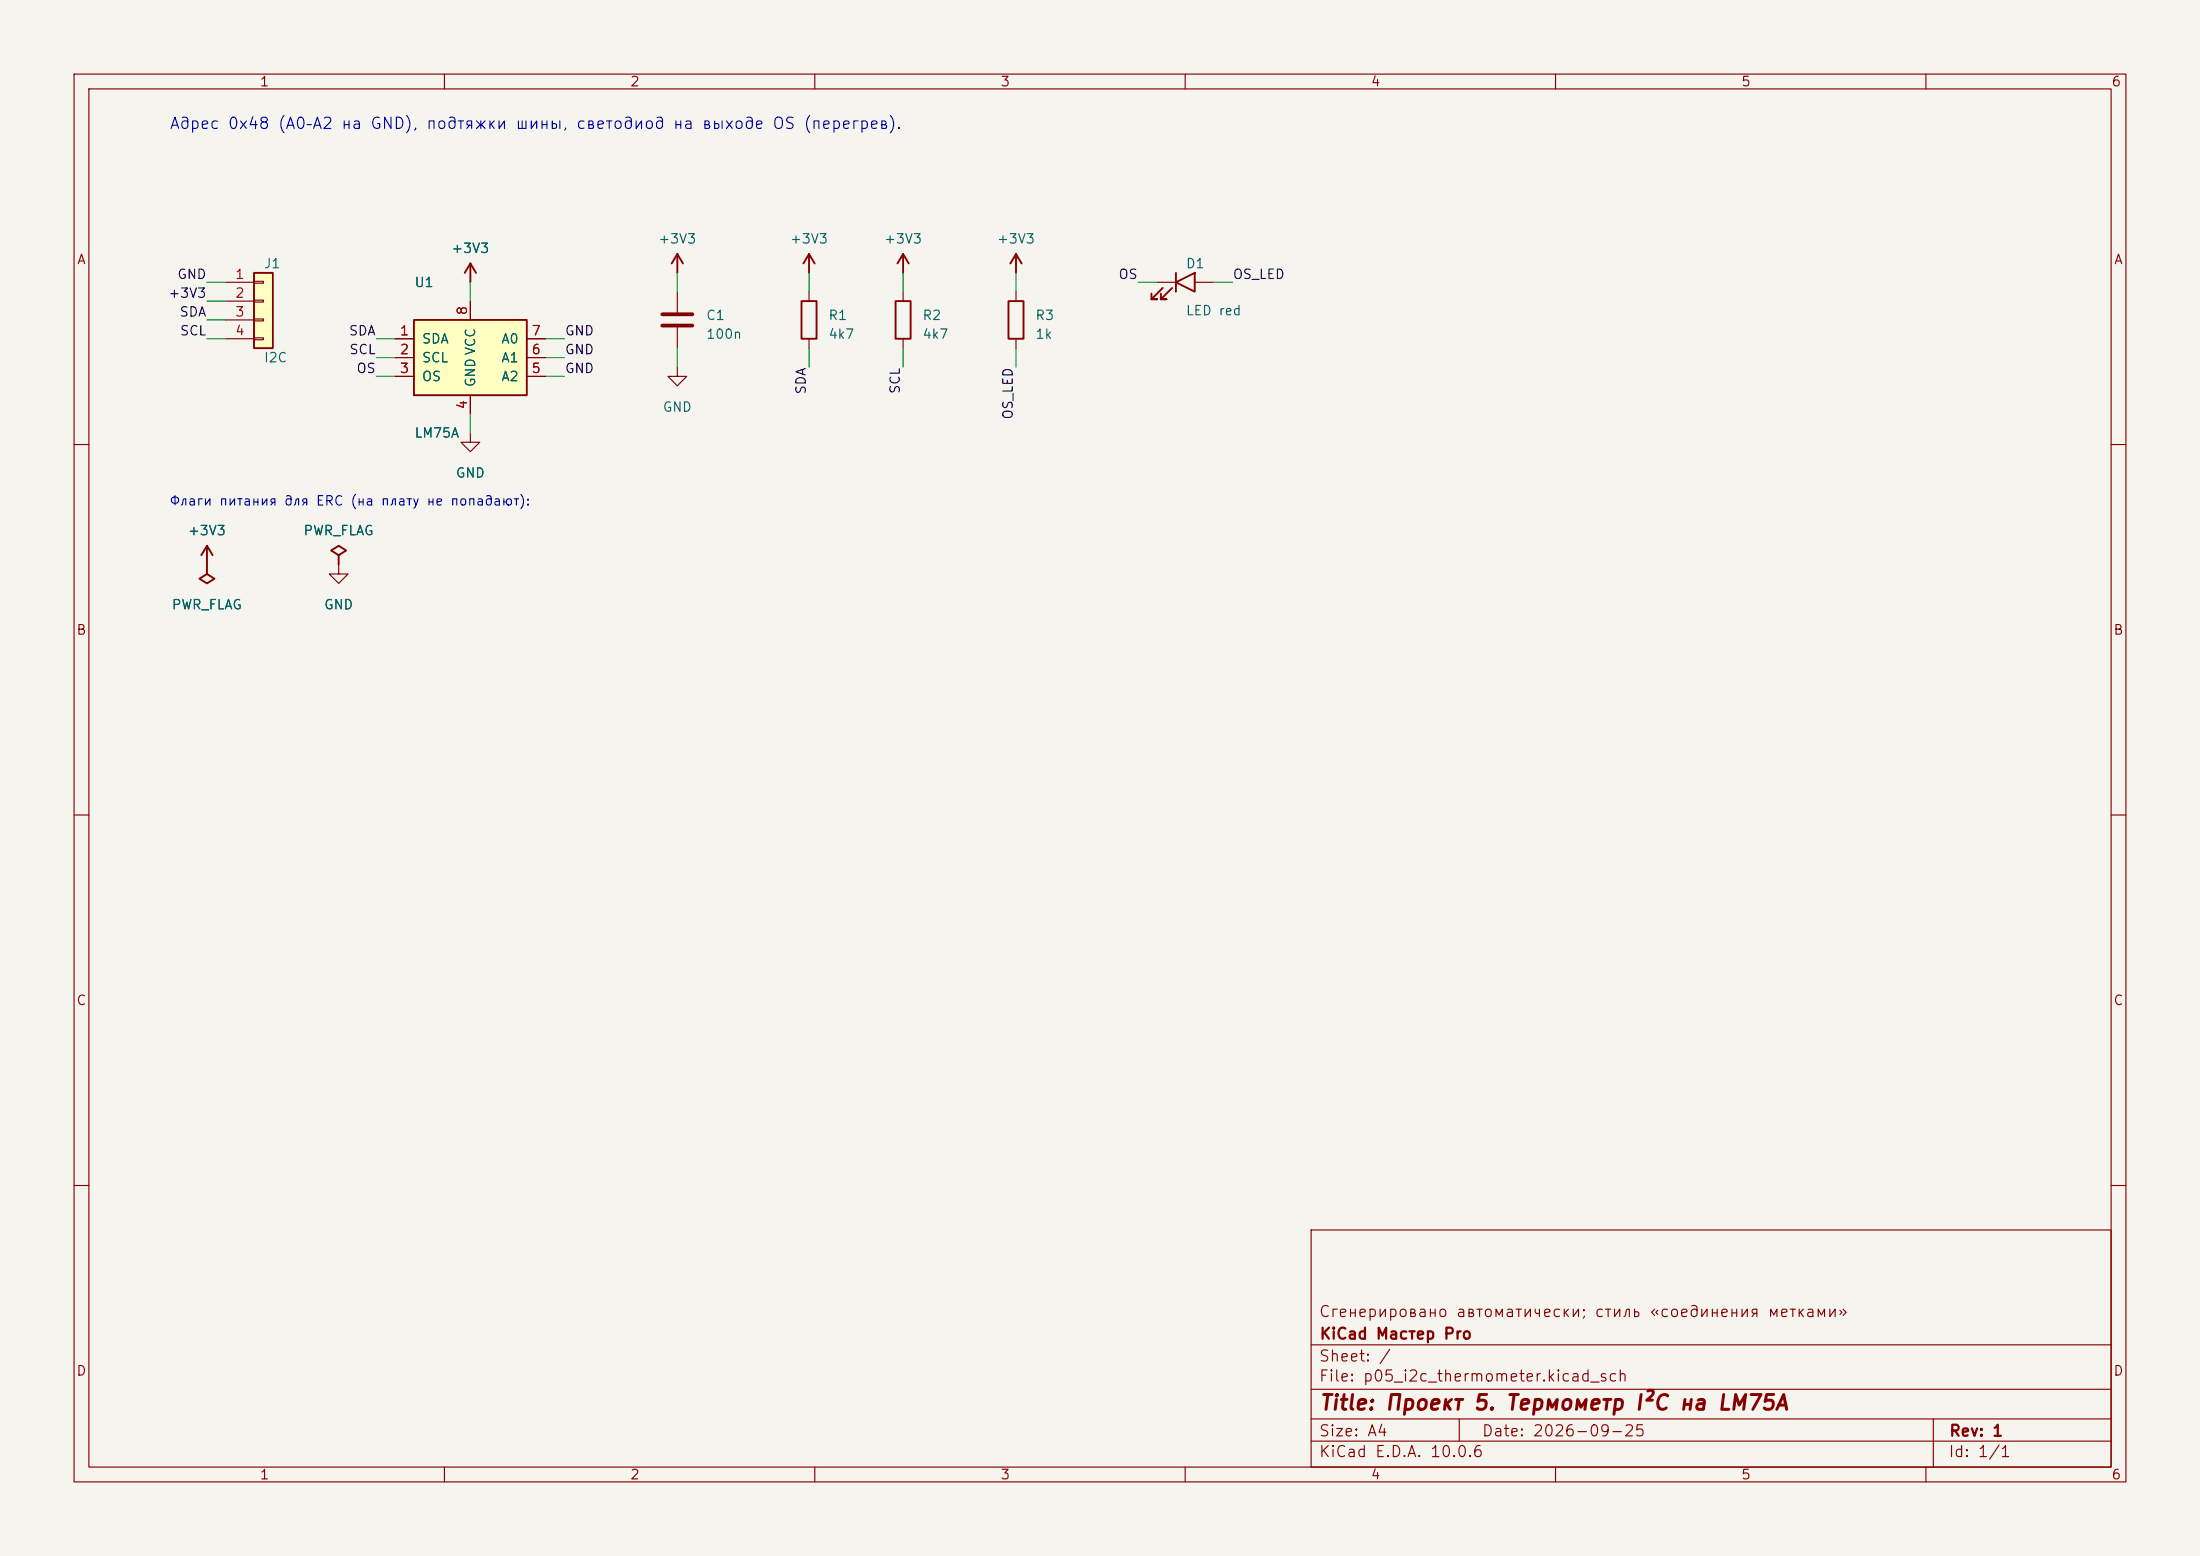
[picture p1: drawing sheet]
(kicad_sch (version 20231120) (generator "eeschema") (generator_version "8.0")
 (paper "A4")
 (title_block (title "Проект 5. Термометр I²C на LM75A") (date "2026-09-25") (rev "1") (company "KiCad Мастер Pro") (comment 1 "Сгенерировано автоматически; стиль «соединения метками»"))
 (lib_symbols (symbol "KiCadMaster:Conn_01x04" (pin_numbers) (pin_names (offset 0) hide) (exclude_from_sim no) (in_bom yes) (on_board yes) (property "Reference" "J" (at 0 7.62 0) (effects (font (size 1.27 1.27)))) (property "Value" "Conn_01x04" (at 0 -5.08 0) (effects (font (size 1.27 1.27)))) (property "Footprint" "" (at 0 0 0) (effects (font (size 1.27 1.27)) hide)) (property "Datasheet" "~" (at 0 0 0) (effects (font (size 1.27 1.27)) hide)) (property "Description" "Разъём" (at 0 0 0) (effects (font (size 1.27 1.27)) hide)) (symbol "Conn_01x04_0_1" (rectangle (start -1.27 6.35) (end 1.27 -3.81) (stroke (width 0.254) (type default)) (fill (type background))) (rectangle (start -1.27 5.207) (end 0 4.953) (stroke (width 0.1524) (type default)) (fill (type none))) (rectangle (start -1.27 2.667) (end 0 2.413) (stroke (width 0.1524) (type default)) (fill (type none))) (rectangle (start -1.27 0.127) (end 0 -0.127) (stroke (width 0.1524) (type default)) (fill (type none))) (rectangle (start -1.27 -2.413) (end 0 -2.667) (stroke (width 0.1524) (type default)) (fill (type none)))) (symbol "Conn_01x04_1_1" (pin passive line (at -5.08 5.08 0) (length 3.81) (name "Pin_1" (effects (font (size 1.27 1.27)))) (number "1" (effects (font (size 1.27 1.27))))) (pin passive line (at -5.08 2.54 0) (length 3.81) (name "Pin_2" (effects (font (size 1.27 1.27)))) (number "2" (effects (font (size 1.27 1.27))))) (pin passive line (at -5.08 0 0) (length 3.81) (name "Pin_3" (effects (font (size 1.27 1.27)))) (number "3" (effects (font (size 1.27 1.27))))) (pin passive line (at -5.08 -2.54 0) (length 3.81) (name "Pin_4" (effects (font (size 1.27 1.27)))) (number "4" (effects (font (size 1.27 1.27))))))) (symbol "KiCadMaster:LM75A" (pin_numbers) (pin_names (offset 1.016)) (exclude_from_sim no) (in_bom yes) (on_board yes) (property "Reference" "U" (at -7.62 10.16 0) (effects (font (size 1.27 1.27)))) (property "Value" "LM75A" (at -7.62 -10.16 0) (effects (font (size 1.27 1.27)))) (property "Footprint" "" (at 0 0 0) (effects (font (size 1.27 1.27)) hide)) (property "Datasheet" "~" (at 0 0 0) (effects (font (size 1.27 1.27)) hide)) (property "Description" "Датчик температуры I²C, SOIC-8" (at 0 0 0) (effects (font (size 1.27 1.27)) hide)) (property "ki_keywords" "temperature i2c" (at 0 0 0) (effects (font (size 1.27 1.27)) hide)) (symbol "LM75A_0_1" (rectangle (start -7.62 5.08) (end 7.62 -5.08) (stroke (width 0.254) (type default)) (fill (type background)))) (symbol "LM75A_1_1" (pin bidirectional line (at -10.16 2.54 0) (length 2.54) (name "SDA" (effects (font (size 1.27 1.27)))) (number "1" (effects (font (size 1.27 1.27))))) (pin input line (at -10.16 0 0) (length 2.54) (name "SCL" (effects (font (size 1.27 1.27)))) (number "2" (effects (font (size 1.27 1.27))))) (pin open_collector line (at -10.16 -2.54 0) (length 2.54) (name "OS" (effects (font (size 1.27 1.27)))) (number "3" (effects (font (size 1.27 1.27))))) (pin input line (at 10.16 2.54 180) (length 2.54) (name "A0" (effects (font (size 1.27 1.27)))) (number "7" (effects (font (size 1.27 1.27))))) (pin input line (at 10.16 0 180) (length 2.54) (name "A1" (effects (font (size 1.27 1.27)))) (number "6" (effects (font (size 1.27 1.27))))) (pin input line (at 10.16 -2.54 180) (length 2.54) (name "A2" (effects (font (size 1.27 1.27)))) (number "5" (effects (font (size 1.27 1.27))))) (pin power_in line (at 0 7.62 270) (length 2.54) (name "VCC" (effects (font (size 1.27 1.27)))) (number "8" (effects (font (size 1.27 1.27))))) (pin power_in line (at 0 -7.62 90) (length 2.54) (name "GND" (effects (font (size 1.27 1.27)))) (number "4" (effects (font (size 1.27 1.27))))))) (symbol "KiCadMaster:C" (pin_numbers hide) (pin_names (offset 0) hide) (exclude_from_sim no) (in_bom yes) (on_board yes) (property "Reference" "C" (at 3.81 0.635 0) (effects (font (size 1.27 1.27)))) (property "Value" "C" (at 3.81 -1.905 0) (effects (font (size 1.27 1.27)))) (property "Footprint" "" (at 0 0 0) (effects (font (size 1.27 1.27)) hide)) (property "Datasheet" "~" (at 0 0 0) (effects (font (size 1.27 1.27)) hide)) (property "Description" "Конденсатор" (at 0 0 0) (effects (font (size 1.27 1.27)) hide)) (symbol "C_0_1" (polyline (pts (xy -2.032 0.762) (xy 2.032 0.762)) (stroke (width 0.508) (type default)) (fill (type none))) (polyline (pts (xy -2.032 -0.762) (xy 2.032 -0.762)) (stroke (width 0.508) (type default)) (fill (type none)))) (symbol "C_1_1" (pin passive line (at 0 3.81 270) (length 3.048) (name "~" (effects (font (size 1.27 1.27)))) (number "1" (effects (font (size 1.27 1.27))))) (pin passive line (at 0 -3.81 90) (length 3.048) (name "~" (effects (font (size 1.27 1.27)))) (number "2" (effects (font (size 1.27 1.27))))))) (symbol "KiCadMaster:R" (pin_numbers hide) (pin_names (offset 0) hide) (exclude_from_sim no) (in_bom yes) (on_board yes) (property "Reference" "R" (at 2.54 0.635 0) (effects (font (size 1.27 1.27)))) (property "Value" "R" (at 2.54 -1.905 0) (effects (font (size 1.27 1.27)))) (property "Footprint" "" (at 0 0 0) (effects (font (size 1.27 1.27)) hide)) (property "Datasheet" "~" (at 0 0 0) (effects (font (size 1.27 1.27)) hide)) (property "Description" "Резистор" (at 0 0 0) (effects (font (size 1.27 1.27)) hide)) (symbol "R_0_1" (rectangle (start -1.016 -2.54) (end 1.016 2.54) (stroke (width 0.254) (type default)) (fill (type none)))) (symbol "R_1_1" (pin passive line (at 0 3.81 270) (length 1.27) (name "~" (effects (font (size 1.27 1.27)))) (number "1" (effects (font (size 1.27 1.27))))) (pin passive line (at 0 -3.81 90) (length 1.27) (name "~" (effects (font (size 1.27 1.27)))) (number "2" (effects (font (size 1.27 1.27))))))) (symbol "KiCadMaster:LED" (pin_numbers hide) (pin_names (offset 0) hide) (exclude_from_sim no) (in_bom yes) (on_board yes) (property "Reference" "D" (at 0 2.54 0) (effects (font (size 1.27 1.27)))) (property "Value" "LED" (at 0 -3.81 0) (effects (font (size 1.27 1.27)))) (property "Footprint" "" (at 0 0 0) (effects (font (size 1.27 1.27)) hide)) (property "Datasheet" "~" (at 0 0 0) (effects (font (size 1.27 1.27)) hide)) (property "Description" "Светодиод" (at 0 0 0) (effects (font (size 1.27 1.27)) hide)) (symbol "LED_0_1" (polyline (pts (xy 1.27 1.27) (xy 1.27 -1.27) (xy -1.27 0) (xy 1.27 1.27)) (stroke (width 0.254) (type default)) (fill (type none))) (polyline (pts (xy -1.27 1.27) (xy -1.27 -1.27)) (stroke (width 0.254) (type default)) (fill (type none))) (polyline (pts (xy -3.048 -0.762) (xy -4.572 -2.286) (xy -3.81 -2.286) (xy -4.572 -2.286) (xy -4.572 -1.524)) (stroke (width 0.254) (type default)) (fill (type none))) (polyline (pts (xy -1.778 -0.762) (xy -3.302 -2.286) (xy -2.54 -2.286) (xy -3.302 -2.286) (xy -3.302 -1.524)) (stroke (width 0.254) (type default)) (fill (type none)))) (symbol "LED_1_1" (pin passive line (at -3.81 0 0) (length 2.54) (name "K" (effects (font (size 1.27 1.27)))) (number "1" (effects (font (size 1.27 1.27))))) (pin passive line (at 3.81 0 180) (length 2.54) (name "A" (effects (font (size 1.27 1.27)))) (number "2" (effects (font (size 1.27 1.27))))))) (symbol "KiCadMaster:+3V3" (power) (pin_numbers hide) (pin_names (offset 0) hide) (exclude_from_sim no) (in_bom yes) (on_board yes) (property "Reference" "#PWR" (at 0 -3.81 0) (effects (font (size 1.27 1.27)) hide)) (property "Value" "+3V3" (at 0 3.556 0) (effects (font (size 1.27 1.27)))) (property "Footprint" "" (at 0 0 0) (effects (font (size 1.27 1.27)) hide)) (property "Datasheet" "~" (at 0 0 0) (effects (font (size 1.27 1.27)) hide)) (property "Description" "Символ питания: +3V3" (at 0 0 0) (effects (font (size 1.27 1.27)) hide)) (symbol "+3V3_0_1" (polyline (pts (xy -0.762 1.27) (xy 0 2.54)) (stroke (width 0.254) (type default)) (fill (type none))) (polyline (pts (xy 0 0) (xy 0 2.54)) (stroke (width 0.254) (type default)) (fill (type none))) (polyline (pts (xy 0 2.54) (xy 0.762 1.27)) (stroke (width 0.254) (type default)) (fill (type none)))) (symbol "+3V3_1_1" (pin power_in line (at 0 0 90) (length 0) hide (name "+3V3" (effects (font (size 1.27 1.27)))) (number "1" (effects (font (size 1.27 1.27))))))) (symbol "KiCadMaster:GND" (power) (pin_numbers hide) (pin_names (offset 0) hide) (exclude_from_sim no) (in_bom yes) (on_board yes) (property "Reference" "#PWR" (at 0 -6.35 0) (effects (font (size 1.27 1.27)) hide)) (property "Value" "GND" (at 0 -3.81 0) (effects (font (size 1.27 1.27)))) (property "Footprint" "" (at 0 0 0) (effects (font (size 1.27 1.27)) hide)) (property "Datasheet" "~" (at 0 0 0) (effects (font (size 1.27 1.27)) hide)) (property "Description" "Символ питания: GND" (at 0 0 0) (effects (font (size 1.27 1.27)) hide)) (symbol "GND_0_1" (polyline (pts (xy 0 0) (xy 0 -1.27) (xy 1.27 -1.27) (xy 0 -2.54) (xy -1.27 -1.27) (xy 0 -1.27)) (stroke (width 0) (type default)) (fill (type none)))) (symbol "GND_1_1" (pin power_in line (at 0 0 270) (length 0) hide (name "GND" (effects (font (size 1.27 1.27)))) (number "1" (effects (font (size 1.27 1.27))))))) (symbol "KiCadMaster:PWR_FLAG" (power) (pin_numbers hide) (pin_names (offset 0) hide) (exclude_from_sim no) (in_bom yes) (on_board yes) (property "Reference" "#FLG" (at 0 1.905 0) (effects (font (size 1.27 1.27)) hide)) (property "Value" "PWR_FLAG" (at 0 3.81 0) (effects (font (size 1.27 1.27)))) (property "Footprint" "" (at 0 0 0) (effects (font (size 1.27 1.27)) hide)) (property "Datasheet" "~" (at 0 0 0) (effects (font (size 1.27 1.27)) hide)) (property "Description" "Флаг: цепь запитана извне (для ERC)" (at 0 0 0) (effects (font (size 1.27 1.27)) hide)) (symbol "PWR_FLAG_0_1" (polyline (pts (xy 0 0) (xy 0 1.27) (xy -1.016 1.905) (xy 0 2.54) (xy 1.016 1.905) (xy 0 1.27)) (stroke (width 0.254) (type default)) (fill (type none)))) (symbol "PWR_FLAG_1_1" (pin power_out line (at 0 0 90) (length 0) hide (name "pwr" (effects (font (size 1.27 1.27)))) (number "1" (effects (font (size 1.27 1.27))))))))
 (symbol (lib_id "KiCadMaster:Conn_01x04") (at 35.56 43.18 0) (unit 1) (exclude_from_sim no) (in_bom yes) (on_board yes) (dnp no) (property "Reference" "J1" (at 35.56 35.56 0) (effects (font (size 1.27 1.27)) (justify left))) (property "Value" "I2C" (at 35.56 48.26 0) (effects (font (size 1.27 1.27)) (justify left))) (property "Footprint" "Connector_PinHeader_2.54mm:PinHeader_1x04_P2.54mm_Vertical" (at 35.56 43.18 0) (effects (font (size 1.27 1.27)) hide)) (property "Datasheet" "~" (at 35.56 43.18 0) (effects (font (size 1.27 1.27)) hide)) (property "Description" "Порядок как у Qwiic/STEMMA QT: GND, VCC, SDA, SCL" (at 35.56 43.18 0) (effects (font (size 1.27 1.27)) hide)) (pin "1") (pin "2") (pin "3") (pin "4"))
 (wire (pts (xy 30.48 38.1) (xy 27.94 38.1)) (stroke (width 0) (type default)))
 (label "GND" (at 27.94 38.1 180) (fields_autoplaced yes) (effects (font (size 1.27 1.27)) (justify right bottom)))
 (wire (pts (xy 30.48 40.64) (xy 27.94 40.64)) (stroke (width 0) (type default)))
 (label "+3V3" (at 27.94 40.64 180) (fields_autoplaced yes) (effects (font (size 1.27 1.27)) (justify right bottom)))
 (wire (pts (xy 30.48 43.18) (xy 27.94 43.18)) (stroke (width 0) (type default)))
 (label "SDA" (at 27.94 43.18 180) (fields_autoplaced yes) (effects (font (size 1.27 1.27)) (justify right bottom)))
 (wire (pts (xy 30.48 45.72) (xy 27.94 45.72)) (stroke (width 0) (type default)))
 (label "SCL" (at 27.94 45.72 180) (fields_autoplaced yes) (effects (font (size 1.27 1.27)) (justify right bottom)))
 (symbol (lib_id "KiCadMaster:LM75A") (at 63.5 48.26 0) (unit 1) (exclude_from_sim no) (in_bom yes) (on_board yes) (dnp no) (property "Reference" "U1" (at 55.88 38.1 0) (effects (font (size 1.27 1.27)) (justify left))) (property "Value" "LM75A" (at 55.88 58.42 0) (effects (font (size 1.27 1.27)) (justify left))) (property "Footprint" "Package_SO:SOIC-8_3.9x4.9mm_P1.27mm" (at 63.5 48.26 0) (effects (font (size 1.27 1.27)) hide)) (property "Datasheet" "~" (at 63.5 48.26 0) (effects (font (size 1.27 1.27)) hide)) (property "Description" "Датчик" (at 63.5 48.26 0) (effects (font (size 1.27 1.27)) hide)) (pin "1") (pin "2") (pin "3") (pin "7") (pin "6") (pin "5") (pin "8") (pin "4"))
 (wire (pts (xy 53.34 45.72) (xy 50.8 45.72)) (stroke (width 0) (type default)))
 (label "SDA" (at 50.8 45.72 180) (fields_autoplaced yes) (effects (font (size 1.27 1.27)) (justify right bottom)))
 (wire (pts (xy 53.34 48.26) (xy 50.8 48.26)) (stroke (width 0) (type default)))
 (label "SCL" (at 50.8 48.26 180) (fields_autoplaced yes) (effects (font (size 1.27 1.27)) (justify right bottom)))
 (wire (pts (xy 53.34 50.8) (xy 50.8 50.8)) (stroke (width 0) (type default)))
 (label "OS" (at 50.8 50.8 180) (fields_autoplaced yes) (effects (font (size 1.27 1.27)) (justify right bottom)))
 (wire (pts (xy 73.66 45.72) (xy 76.2 45.72)) (stroke (width 0) (type default)))
 (label "GND" (at 76.2 45.72 0) (fields_autoplaced yes) (effects (font (size 1.27 1.27)) (justify left bottom)))
 (wire (pts (xy 73.66 48.26) (xy 76.2 48.26)) (stroke (width 0) (type default)))
 (label "GND" (at 76.2 48.26 0) (fields_autoplaced yes) (effects (font (size 1.27 1.27)) (justify left bottom)))
 (wire (pts (xy 73.66 50.8) (xy 76.2 50.8)) (stroke (width 0) (type default)))
 (label "GND" (at 76.2 50.8 0) (fields_autoplaced yes) (effects (font (size 1.27 1.27)) (justify left bottom)))
 (wire (pts (xy 63.5 40.64) (xy 63.5 38.1)) (stroke (width 0) (type default)))
 (symbol (lib_id "KiCadMaster:+3V3") (at 63.5 38.1 0) (unit 1) (exclude_from_sim no) (in_bom yes) (on_board yes) (dnp no) (property "Reference" "#PWR01" (at 63.5 38.1 0) (effects (font (size 1.27 1.27)) hide)) (property "Value" "+3V3" (at 63.5 33.5 0) (effects (font (size 1.27 1.27)))) (property "Footprint" "" (at 63.5 38.1 0) (effects (font (size 1.27 1.27)) hide)) (property "Datasheet" "" (at 63.5 38.1 0) (effects (font (size 1.27 1.27)) hide)) (property "Description" "" (at 63.5 38.1 0) (effects (font (size 1.27 1.27)) hide)) (pin "1"))
 (wire (pts (xy 63.5 55.88) (xy 63.5 58.42)) (stroke (width 0) (type default)))
 (symbol (lib_id "KiCadMaster:GND") (at 63.5 58.42 0) (unit 1) (exclude_from_sim no) (in_bom yes) (on_board yes) (dnp no) (property "Reference" "#PWR02" (at 63.5 58.42 0) (effects (font (size 1.27 1.27)) hide)) (property "Value" "GND" (at 63.5 63.82 0) (effects (font (size 1.27 1.27)))) (property "Footprint" "" (at 63.5 58.42 0) (effects (font (size 1.27 1.27)) hide)) (property "Datasheet" "" (at 63.5 58.42 0) (effects (font (size 1.27 1.27)) hide)) (property "Description" "" (at 63.5 58.42 0) (effects (font (size 1.27 1.27)) hide)) (pin "1"))
 (symbol (lib_id "KiCadMaster:C") (at 91.44 43.18 0) (unit 1) (exclude_from_sim no) (in_bom yes) (on_board yes) (dnp no) (property "Reference" "C1" (at 95.25 42.545 0) (effects (font (size 1.27 1.27)) (justify left))) (property "Value" "100n" (at 95.25 45.085 0) (effects (font (size 1.27 1.27)) (justify left))) (property "Footprint" "Capacitor_SMD:C_0805_2012Metric" (at 91.44 43.18 0) (effects (font (size 1.27 1.27)) hide)) (property "Datasheet" "~" (at 91.44 43.18 0) (effects (font (size 1.27 1.27)) hide)) (property "Description" "Развязка" (at 91.44 43.18 0) (effects (font (size 1.27 1.27)) hide)) (pin "1") (pin "2"))
 (wire (pts (xy 91.44 39.37) (xy 91.44 36.83)) (stroke (width 0) (type default)))
 (symbol (lib_id "KiCadMaster:+3V3") (at 91.44 36.83 0) (unit 1) (exclude_from_sim no) (in_bom yes) (on_board yes) (dnp no) (property "Reference" "#PWR03" (at 91.44 36.83 0) (effects (font (size 1.27 1.27)) hide)) (property "Value" "+3V3" (at 91.44 32.23 0) (effects (font (size 1.27 1.27)))) (property "Footprint" "" (at 91.44 36.83 0) (effects (font (size 1.27 1.27)) hide)) (property "Datasheet" "" (at 91.44 36.83 0) (effects (font (size 1.27 1.27)) hide)) (property "Description" "" (at 91.44 36.83 0) (effects (font (size 1.27 1.27)) hide)) (pin "1"))
 (wire (pts (xy 91.44 46.99) (xy 91.44 49.53)) (stroke (width 0) (type default)))
 (symbol (lib_id "KiCadMaster:GND") (at 91.44 49.53 0) (unit 1) (exclude_from_sim no) (in_bom yes) (on_board yes) (dnp no) (property "Reference" "#PWR04" (at 91.44 49.53 0) (effects (font (size 1.27 1.27)) hide)) (property "Value" "GND" (at 91.44 54.93 0) (effects (font (size 1.27 1.27)))) (property "Footprint" "" (at 91.44 49.53 0) (effects (font (size 1.27 1.27)) hide)) (property "Datasheet" "" (at 91.44 49.53 0) (effects (font (size 1.27 1.27)) hide)) (property "Description" "" (at 91.44 49.53 0) (effects (font (size 1.27 1.27)) hide)) (pin "1"))
 (symbol (lib_id "KiCadMaster:R") (at 109.22 43.18 0) (unit 1) (exclude_from_sim no) (in_bom yes) (on_board yes) (dnp no) (property "Reference" "R1" (at 111.76 42.545 0) (effects (font (size 1.27 1.27)) (justify left))) (property "Value" "4k7" (at 111.76 45.085 0) (effects (font (size 1.27 1.27)) (justify left))) (property "Footprint" "Resistor_SMD:R_0805_2012Metric" (at 109.22 43.18 0) (effects (font (size 1.27 1.27)) hide)) (property "Datasheet" "~" (at 109.22 43.18 0) (effects (font (size 1.27 1.27)) hide)) (property "Description" "Подтяжка SDA" (at 109.22 43.18 0) (effects (font (size 1.27 1.27)) hide)) (pin "1") (pin "2"))
 (wire (pts (xy 109.22 39.37) (xy 109.22 36.83)) (stroke (width 0) (type default)))
 (symbol (lib_id "KiCadMaster:+3V3") (at 109.22 36.83 0) (unit 1) (exclude_from_sim no) (in_bom yes) (on_board yes) (dnp no) (property "Reference" "#PWR05" (at 109.22 36.83 0) (effects (font (size 1.27 1.27)) hide)) (property "Value" "+3V3" (at 109.22 32.23 0) (effects (font (size 1.27 1.27)))) (property "Footprint" "" (at 109.22 36.83 0) (effects (font (size 1.27 1.27)) hide)) (property "Datasheet" "" (at 109.22 36.83 0) (effects (font (size 1.27 1.27)) hide)) (property "Description" "" (at 109.22 36.83 0) (effects (font (size 1.27 1.27)) hide)) (pin "1"))
 (wire (pts (xy 109.22 46.99) (xy 109.22 49.53)) (stroke (width 0) (type default)))
 (label "SDA" (at 109.22 49.53 270) (fields_autoplaced yes) (effects (font (size 1.27 1.27)) (justify right bottom)))
 (symbol (lib_id "KiCadMaster:R") (at 121.92 43.18 0) (unit 1) (exclude_from_sim no) (in_bom yes) (on_board yes) (dnp no) (property "Reference" "R2" (at 124.46 42.545 0) (effects (font (size 1.27 1.27)) (justify left))) (property "Value" "4k7" (at 124.46 45.085 0) (effects (font (size 1.27 1.27)) (justify left))) (property "Footprint" "Resistor_SMD:R_0805_2012Metric" (at 121.92 43.18 0) (effects (font (size 1.27 1.27)) hide)) (property "Datasheet" "~" (at 121.92 43.18 0) (effects (font (size 1.27 1.27)) hide)) (property "Description" "Подтяжка SCL" (at 121.92 43.18 0) (effects (font (size 1.27 1.27)) hide)) (pin "1") (pin "2"))
 (wire (pts (xy 121.92 39.37) (xy 121.92 36.83)) (stroke (width 0) (type default)))
 (symbol (lib_id "KiCadMaster:+3V3") (at 121.92 36.83 0) (unit 1) (exclude_from_sim no) (in_bom yes) (on_board yes) (dnp no) (property "Reference" "#PWR06" (at 121.92 36.83 0) (effects (font (size 1.27 1.27)) hide)) (property "Value" "+3V3" (at 121.92 32.23 0) (effects (font (size 1.27 1.27)))) (property "Footprint" "" (at 121.92 36.83 0) (effects (font (size 1.27 1.27)) hide)) (property "Datasheet" "" (at 121.92 36.83 0) (effects (font (size 1.27 1.27)) hide)) (property "Description" "" (at 121.92 36.83 0) (effects (font (size 1.27 1.27)) hide)) (pin "1"))
 (wire (pts (xy 121.92 46.99) (xy 121.92 49.53)) (stroke (width 0) (type default)))
 (label "SCL" (at 121.92 49.53 270) (fields_autoplaced yes) (effects (font (size 1.27 1.27)) (justify right bottom)))
 (symbol (lib_id "KiCadMaster:R") (at 137.16 43.18 0) (unit 1) (exclude_from_sim no) (in_bom yes) (on_board yes) (dnp no) (property "Reference" "R3" (at 139.7 42.545 0) (effects (font (size 1.27 1.27)) (justify left))) (property "Value" "1k" (at 139.7 45.085 0) (effects (font (size 1.27 1.27)) (justify left))) (property "Footprint" "Resistor_SMD:R_0805_2012Metric" (at 137.16 43.18 0) (effects (font (size 1.27 1.27)) hide)) (property "Datasheet" "~" (at 137.16 43.18 0) (effects (font (size 1.27 1.27)) hide)) (property "Description" "Ток светодиода" (at 137.16 43.18 0) (effects (font (size 1.27 1.27)) hide)) (pin "1") (pin "2"))
 (wire (pts (xy 137.16 39.37) (xy 137.16 36.83)) (stroke (width 0) (type default)))
 (symbol (lib_id "KiCadMaster:+3V3") (at 137.16 36.83 0) (unit 1) (exclude_from_sim no) (in_bom yes) (on_board yes) (dnp no) (property "Reference" "#PWR07" (at 137.16 36.83 0) (effects (font (size 1.27 1.27)) hide)) (property "Value" "+3V3" (at 137.16 32.23 0) (effects (font (size 1.27 1.27)))) (property "Footprint" "" (at 137.16 36.83 0) (effects (font (size 1.27 1.27)) hide)) (property "Datasheet" "" (at 137.16 36.83 0) (effects (font (size 1.27 1.27)) hide)) (property "Description" "" (at 137.16 36.83 0) (effects (font (size 1.27 1.27)) hide)) (pin "1"))
 (wire (pts (xy 137.16 46.99) (xy 137.16 49.53)) (stroke (width 0) (type default)))
 (label "OS_LED" (at 137.16 49.53 270) (fields_autoplaced yes) (effects (font (size 1.27 1.27)) (justify right bottom)))
 (symbol (lib_id "KiCadMaster:LED") (at 160.02 38.1 0) (unit 1) (exclude_from_sim no) (in_bom yes) (on_board yes) (dnp no) (property "Reference" "D1" (at 160.02 35.56 0) (effects (font (size 1.27 1.27)) (justify left))) (property "Value" "LED red" (at 160.02 41.91 0) (effects (font (size 1.27 1.27)) (justify left))) (property "Footprint" "LED_SMD:LED_0805_2012Metric" (at 160.02 38.1 0) (effects (font (size 1.27 1.27)) hide)) (property "Datasheet" "~" (at 160.02 38.1 0) (effects (font (size 1.27 1.27)) hide)) (property "Description" "Загорается при превышении порога" (at 160.02 38.1 0) (effects (font (size 1.27 1.27)) hide)) (pin "1") (pin "2"))
 (wire (pts (xy 156.21 38.1) (xy 153.67 38.1)) (stroke (width 0) (type default)))
 (label "OS" (at 153.67 38.1 180) (fields_autoplaced yes) (effects (font (size 1.27 1.27)) (justify right bottom)))
 (wire (pts (xy 163.83 38.1) (xy 166.37 38.1)) (stroke (width 0) (type default)))
 (label "OS_LED" (at 166.37 38.1 0) (fields_autoplaced yes) (effects (font (size 1.27 1.27)) (justify left bottom)))
 (text "Флаги питания для ERC (на плату не попадают):" (exclude_from_sim no) (at 22.86 68.58 0) (effects (font (size 1.27 1.27)) (justify left bottom)))
 (symbol (lib_id "KiCadMaster:+3V3") (at 27.94 76.2 0) (unit 1) (exclude_from_sim no) (in_bom yes) (on_board yes) (dnp no) (property "Reference" "#PWR08" (at 27.94 76.2 0) (effects (font (size 1.27 1.27)) hide)) (property "Value" "+3V3" (at 27.94 71.6 0) (effects (font (size 1.27 1.27)))) (property "Footprint" "" (at 27.94 76.2 0) (effects (font (size 1.27 1.27)) hide)) (property "Datasheet" "" (at 27.94 76.2 0) (effects (font (size 1.27 1.27)) hide)) (property "Description" "" (at 27.94 76.2 0) (effects (font (size 1.27 1.27)) hide)) (pin "1"))
 (symbol (lib_id "KiCadMaster:PWR_FLAG") (at 27.94 76.2 180) (unit 1) (exclude_from_sim no) (in_bom yes) (on_board yes) (dnp no) (property "Reference" "#FLG09" (at 27.94 76.2 0) (effects (font (size 1.27 1.27)) hide)) (property "Value" "PWR_FLAG" (at 27.94 81.6 0) (effects (font (size 1.27 1.27)))) (property "Footprint" "" (at 27.94 76.2 0) (effects (font (size 1.27 1.27)) hide)) (property "Datasheet" "" (at 27.94 76.2 0) (effects (font (size 1.27 1.27)) hide)) (property "Description" "" (at 27.94 76.2 0) (effects (font (size 1.27 1.27)) hide)) (pin "1"))
 (symbol (lib_id "KiCadMaster:GND") (at 45.72 76.2 0) (unit 1) (exclude_from_sim no) (in_bom yes) (on_board yes) (dnp no) (property "Reference" "#PWR10" (at 45.72 76.2 0) (effects (font (size 1.27 1.27)) hide)) (property "Value" "GND" (at 45.72 81.6 0) (effects (font (size 1.27 1.27)))) (property "Footprint" "" (at 45.72 76.2 0) (effects (font (size 1.27 1.27)) hide)) (property "Datasheet" "" (at 45.72 76.2 0) (effects (font (size 1.27 1.27)) hide)) (property "Description" "" (at 45.72 76.2 0) (effects (font (size 1.27 1.27)) hide)) (pin "1"))
 (symbol (lib_id "KiCadMaster:PWR_FLAG") (at 45.72 76.2 0) (unit 1) (exclude_from_sim no) (in_bom yes) (on_board yes) (dnp no) (property "Reference" "#FLG11" (at 45.72 76.2 0) (effects (font (size 1.27 1.27)) hide)) (property "Value" "PWR_FLAG" (at 45.72 71.6 0) (effects (font (size 1.27 1.27)))) (property "Footprint" "" (at 45.72 76.2 0) (effects (font (size 1.27 1.27)) hide)) (property "Datasheet" "" (at 45.72 76.2 0) (effects (font (size 1.27 1.27)) hide)) (property "Description" "" (at 45.72 76.2 0) (effects (font (size 1.27 1.27)) hide)) (pin "1"))
 (text "Адрес 0x48 (A0–A2 на GND), подтяжки шины, светодиод на выходе OS (перегрев)." (exclude_from_sim no) (at 22.86 17.78 0) (effects (font (size 1.524 1.524)) (justify left bottom)))
 (sheet_instances (path "" (page "1"))))
